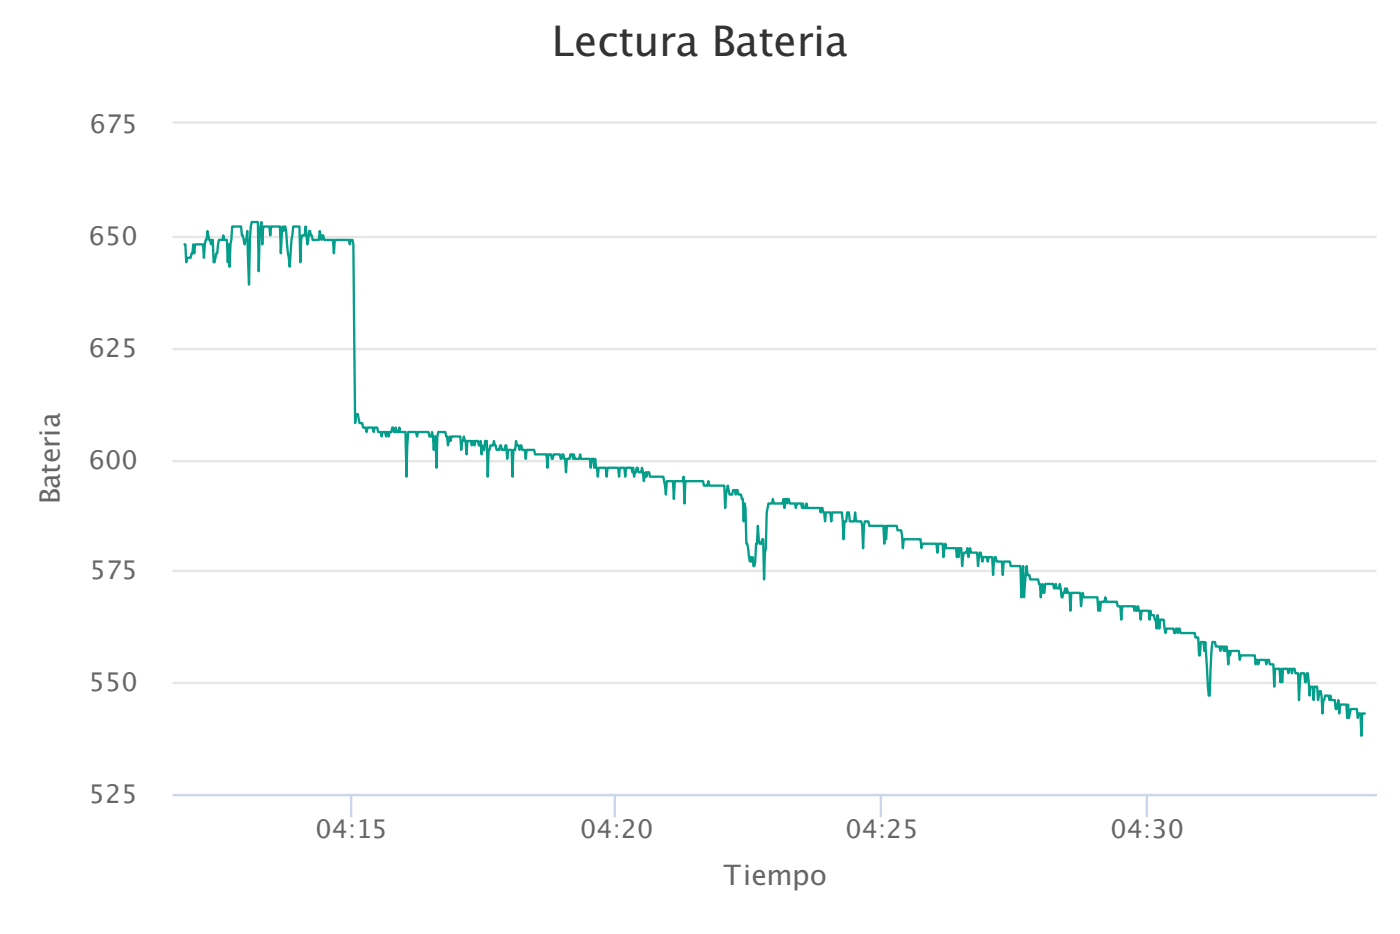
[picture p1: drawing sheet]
<svg xmlns="http://www.w3.org/2000/svg" width="423mm" height="282mm" viewBox="0 0 423 282" stroke-linecap="round" stroke-linejoin="round" font-family="sans-serif">
<path d="M52.2 37h364.1M52.2 71.6h364.1M52.2 105.5h364.1M52.2 139.3h364.1M52.2 172.5h364.1M52.2 206.4h364.1M52.2 240.2h364.1" fill="none" stroke="#e6e6e6" stroke-width=".71" stroke-linecap="butt"/>
<path d="M106.2 239.9v7M185.9 239.9v7M266.3 239.9v7M346.8 239.9v7M52.2 240.2h364.1" fill="none" stroke="#ccd6eb" stroke-width=".71" stroke-linecap="butt"/>
<path d="M55.8 73.8h.2l.3 5.4 .3-1.3h1.1l.2-1.4h.3l.3-2.7 .2 2.7 .3-2.7h2.4l.3 4.1 .2-4.1 .3-1.3h.3l.2-2.7 .6 2.7h.2l.3 1.3 .3-1.3h.2l.3 6.7h.3l.5-2.7h.3l.5-4h1.1l.2-1.4 .3 1.4h.8l.3 6.7 .2-5.4 .3 6.8 .3-6.8 .5-5.4h2.7l.3 2.7h.2l.6 2.7 .2-1.3h.3l.3-2.7 .5 16.2 .3-13.5 .5-5.4h1.9l.2 14.8 .3-10.8 .5-4 .3 6.7 .3-5.4h1.8l.3 2.7 .3-2.7h2.7l.2 8.1 .6-8.1 .2 1.4 .3-1.4h.3l1.3 12.2 .5-8.1 .6-4.1h1.8l.3 10.8 .3-6.7 .2-1.4h.8l.3-2.7 .5 5.4 .6-4h.2l.8 2.7h1.9l.3-2.7 .5 2.7 .3-1.4h.3l.2 1.4h2.7l.3 4 .2-4h4.3l.3 1.3 .2-1.3h.6l.2 1.3 .6 54 .2-2.7h.6l.5 2.7h.8l.3 1.4h.8l.3 1.3 .2-1.3h1.6l.3 1.3 .3-1.3h.8l.2 1.3h.8l.3 1.4 .3-1.4h.8l.2 1.4 .3-1.4h.3l.2 1.4 .3-1.4h.5l.3-1.3h.3l.3 1.3h.2l.3-1.3 .3 1.3h.5l.3-1.3 .2 1.3h1.6l.3 13.5 .5-13.5h2.4l.3 1.4 .3-1.4h3.2l.2 1.4h.6l.2-1.4 .6 5.4 .2-4h.3l.3 9.4 .2-9.4 .3-1.4h2.2l.2 1.4h.3l.3 2.7 .5-2.7 .3 1.3 .2-1.3h2.7l.3 4 .2-2.7h.3l.3-1.3 .2 1.3h.3l.3 4.1 .2-4.1h1.1l.3 1.4 .2-1.4h.3l.3 1.4 .2-1.4h.8l.3 1.4h.3l.2-1.4 .3 4.1 .3-2.7 .2 1.3h.3l.3-2.7h.5l.3 10.8 .3-8.1h.2l.3-1.3h.8l.3-1.4 .8 2.7h.8l.2-1.3h.3l.3 1.3h.8l.2-1.3h.3l.3 4 .2-2.7h1.1l.3 8.1 .2-8.1h.6l.2-2.7 .3 1.4h.5l.3 1.3 .3-1.3h.2l.3 1.3h.8l.3 2.7 .2-2.7h2.3l.3 1.4h3.5l.2 4 .3-4h.8l.3 1.3h.2l.3-1.3h1.9l.2 1.3h.3l.3-1.3h.2l.3 1.3h.3l.2 4.1 .3-4.1h.8l.3-1.3h.5l.3 1.3 .2-1.3 .3 1.3h1.4l.2-1.3 .3 1.3h2.7l.2 2.7 .3-2.7h.5l.3 2.7 .3-2.7 .8 5.4 .2-2.7h2.2l.2 2.7 .3-2.7h3.2l.3 2.7 .3-2.7h1.3l.3 2.7 .2-2.7h1.6l.3 1.4 .3-1.4 .2 2.7 .8-2.7h.3l.3 1.4h.8l.2-1.4 .6 4.1 .5-2.7 .3 1.3 .2-1.3h.6l.2 1.3h4.1l.8 5.4 .2-4h1.9l.3 5.4 .2-5.4h2.4l.3-1.4 .3 8.1 .2-6.7h5.4l.3 1.3h1l.3-1.3 .3 1.3h4.5l.3 6.8 .2-4.1 .6-2.7 .5 2.7h.8l.3-1.3h.5l.3 1.3 .2-1.3h.3l.3 1.3h.8l.2 1.4h.3l.3 6.7 .3-5.4 .2 1.4 .3 10.8h.3l.8 5.4 .2-1.4 .3 1.4 .3-1.4 .2 2.7h.3l.3-1.3 .8-10.8 .5 5.4h.5l.3-1.4h.3l.2 12.2 .3-8.1 .3-1.4 .2-10.8 .6-2.7h1l.3-1.3 .3 1.3h2.6l.3-1.3 .3 2.7 .2-2.7h.3l.3 1.3 .3-1.3h.2l.3 1.3h1.6l.3 1.4 .2-1.4h1.4l.2 1.4 .3-1.4 .3 1.4h.5l.3-1.4 .2 1.4h3.8l.2 1.3 .3-1.3h.3l.2 1.3h.3l.3 2.7 .2-2.7h1.4l.3 2.7 .2-2.7h3l.5 8.1 .3-5.4h.5l.3-2.7h.5l.3 2.7h1.3l.3-2.7 .2 2.7h1.6l.3 1.4 .3 6.7 .2-6.7 .3-1.4h1.1l.3 1.4h4.2l.3 5.4 .3-5.4 .2 4 .3-4h2.9l.3 1.3h1.1l.5 5.4 .3-2.7h5.1l.2 2.7 .3-1.3h4.3l.2 2.7 .3-2.7h1.3l.3 4 .5-4 .3 1.3h3l.2 2.7 .3-2.7 .3 2.7 .2-2.7h.6l.2 5.4 .6-4h.8l.2-1.4 .3 2.7 .5-2.7 .3 1.4h1.9l.2 4 .6-4h.2l.6 2.7 .2-1.4h1.1l.3 1.4 .2-1.4h1.1l.3 5.4 .5-5.4h.3l.3 1.4h1.6l.2 4 .3-4h1.9l.2 1.3h3l.2 9.5 .6-9.5 .2 9.5 .8-9.5 .3 2.7h.5l.3 1.4h2.4l.3 1.3h.3l.2 4.1 .5-4.1 .3 2.7h.3l.3-2.7h2.4l.2 1.4h.3l.3-1.4 .2 1.4h.7l.3-1.4 .5 4.1h.3l.8-2.7 .2 1.3 .3-1.3 .3 1.3h.5l.3 5.4 .2-5.4h2.7l.3 4.1 .5-4.1 .3 1.4h4.1l.3 4 .3-2.7 .2 2.7 .3-2.7h1.1l.2-1.3 .3 1.3h3.2l.3 1.4h.8l.2 4 .3-4h3.5l.3 1.3 .2-1.3 .3 1.3h.3l.2-1.3 .3 1.3h.3l.2 2.7 .3-2.7h2.1l.3 2.7 .3-2.7 .2 1.4h.8l.3 1.3h.3l.2 2.7 .3-4 .5 4 .3-2.7h1.1l.5 4.1 .3-1.4h2.1l.3 1.4h.3l.2-1.4h.3l.3 1.4 .2-1.4h.3l.3 1.4h4.2l.3 1.3h.8l.3 5.4h.2l.3-4h.8l.3 2.7 .2-2.7 1.1 16.2h.3l.8-16.2h.8l.3 1.3h1l.3 1.4 .3-1.4h.5l.3 1.4 .2-1.4 .3 1.4 .3-1.4 .5 5.4 .3-4 .2 1.3 .3-1.3h2.4l.3 2.7 .2-1.4h4.3l.3 2.7 .3-1.3h.2l.3 1.3 .3-1.3h1.8l.3 1.3 .3-1.3h.5l.3 1.3h1l.3 6.8 .3-5.4h1.3l.3 4 .2-4 .3 4 .3-4h1.3l.3 1.3 .2-1.3h.6l.3 1.3 .2-1.3h.6l.2 1.3h.8l.3 8.1 .5-8.1h1.1l.3 2.7h.2l.3-2.7h.3l.5 6.8 .3-2.7h.7l.2 4 .3-4h.8l.2 4 .6-2.7h.2l.3 1.4 .3 5.4 .2-4.1h.3l.3-1.3h1.1l.2 1.3 .3-1.3 .3 1.3h1l.3 2.7h.3l.5-2.7 .3 4.1 .2-2.7h1.9l.3 4 .2-4 .3 4 .5-2.7h1.9l.3 2.7 .2-1.3h.6l.2 6.7 .3-6.7h.8" fill="none" stroke="#059e8a" stroke-width=".71"/>
<text font-size="12.7" fill="#333" x="166.9" y="16.9">Lectura Bateria</text>
<g font-size="8.5" fill="#666">
<text x="18.1" y="152.4" transform="rotate(-90 18.1 152.4)">Bateria</text>
<text x="218.7" y="267.4">Tiempo</text>
</g>
<g font-size="7.8" fill="#666">
<text x="27.2" y="40.2">675</text>
<text x="26.8" y="74.1">650</text>
<text x="26.8" y="107.9">625</text>
<text x="26.8" y="141.8">600</text>
<text x="27.2" y="175">575</text>
<text x="26.8" y="208.8">550</text>
<text x="26.8" y="242.7">525</text>
<text x="95.4" y="253.3">04:15</text>
<text x="175.4" y="253.3">04:20</text>
<text x="255.6" y="253.3">04:25</text>
<text x="335.8" y="253.3">04:30</text>
</g>
</svg>
